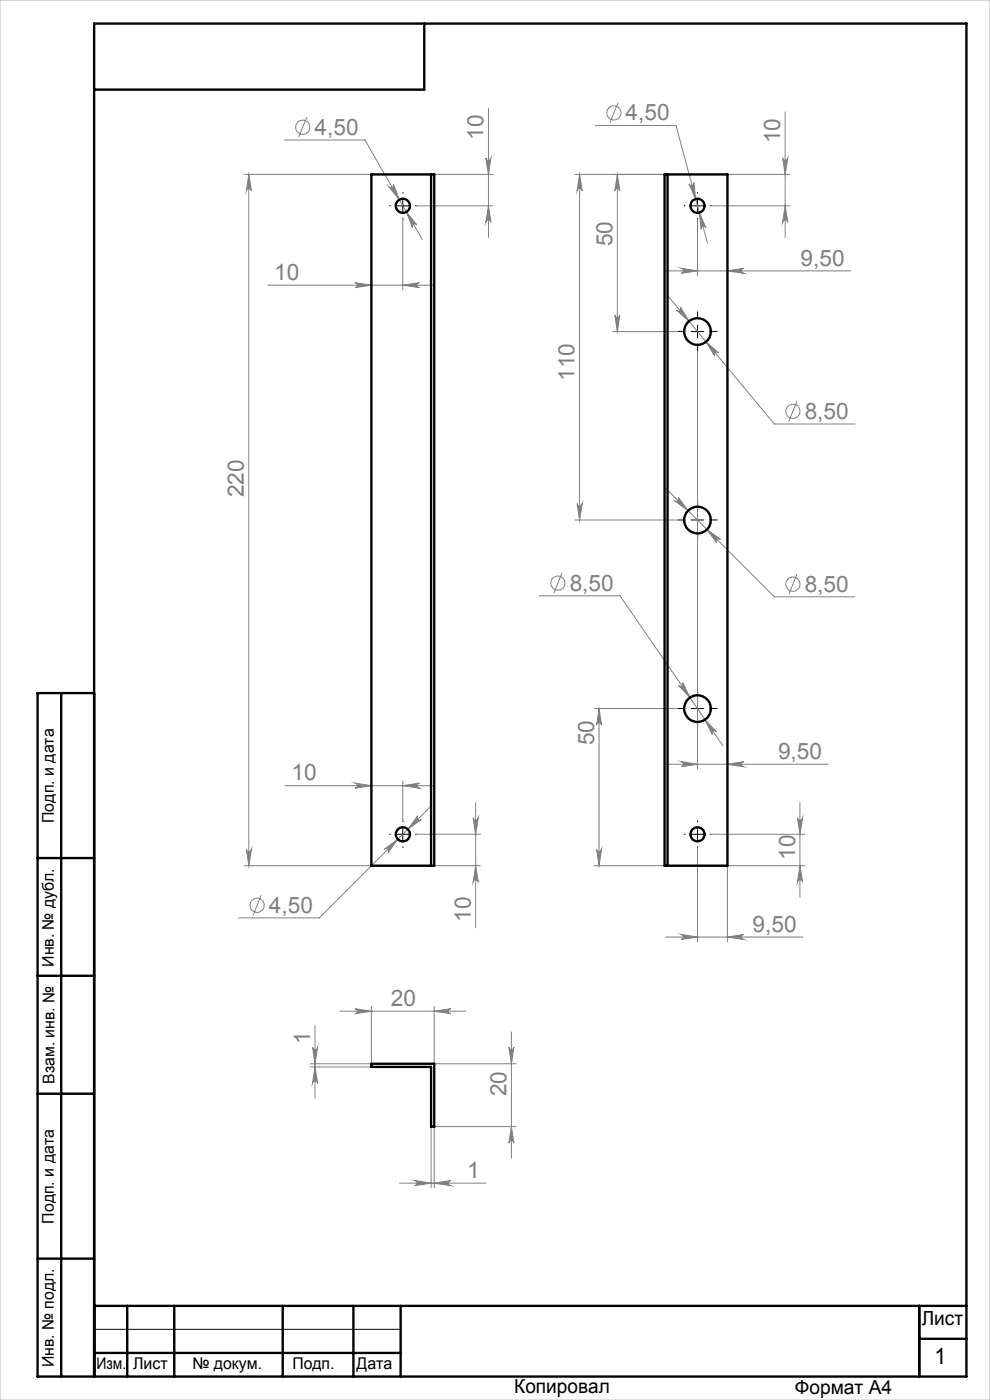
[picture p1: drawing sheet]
<svg xmlns="http://www.w3.org/2000/svg" width="210mm" height="297mm" viewBox="0 0 210 297" stroke-linecap="round" stroke-linejoin="round" font-family="sans-serif">
<g fill="none" stroke="#808080" stroke-width=".21">
<path d="M51.8 37h27M52.8 37l.5 3.5a.55 .55 0 0 0-.5-.5 .55 .55 0 0 0-.6 .5zM52.8 37v146.7M60.3 29.7h17.1l12.2 21.1M65.1 24.8l-1.7 4.3M82.5 39.6a.55 .55 0 0 0 .7 .2 .55 .55 0 0 0 .2-.8l1.3 3.4zM92.1 37h12.5M103 33.5a.55 .55 0 0 0 .6 .5 .55 .55 0 0 0 .5-.5l-.5 3.5zM103.6 23v27.4M122 37h18.9M122.9 37v73.3M122.9 37l.6 3.5a.55 .55 0 0 0-.5-.5 .55 .55 0 0 0-.6 .5z"/>
<path d="M126.3 26.6h17.1l6.7 25M131 37v33.3M131 37l.5 3.5a.53 .53 0 0 0-.5-.5 .53 .53 0 0 0-.6 .5zM131.1 21.8l-1.7 4.3M146.2 39a.53 .53 0 0 0 .6 .3 .53 .53 0 0 0 .4-.6l.4 3.5zM154.3 37h13.3M166 33.5a.55 .55 0 0 0 .6 .5 .55 .55 0 0 0 .5-.5l-.6 3.5zM166.5 23.7v26.7M75.3 60l3.5 .5-3.5 .5a.53 .53 0 0 0 .5-.5 .53 .53 0 0 0-.5-.5zM85.4 46.5v15M86.2 45l2.2 2.7a.55 .55 0 0 0-.7-.2 .55 .55 0 0 0-.2 .8zM88.3 43.7h16.3"/>
<path d="M103.6 43.7l.5 3.5a.55 .55 0 0 0-.5-.5 .55 .55 0 0 0-.6 .5zM141.2 57.5h39.3M144.5 56.9l3.5 .6-3.5 .5a.55 .55 0 0 0 .5-.6 .55 .55 0 0 0-.5-.5zM148 46.5v12M148.3 45.1l1.5 3.3a.53 .53 0 0 0-.7-.4 .53 .53 0 0 0-.4 .6zM150.8 43.7h16.8M154.3 57.5l3.5-.6a.55 .55 0 0 0-.5 .5 .55 .55 0 0 0 .5 .6zM166.5 43.7l.6 3.5a.55 .55 0 0 0-.5-.5 .55 .55 0 0 0-.6 .5zM56.8 60.5h35.4M85.4 60.5l3.6-.5a.53 .53 0 0 0-.6 .5 .53 .53 0 0 0 .6 .5zM130 70.3h13.8M130.4 66.8a.53 .53 0 0 0 .6 .5 .53 .53 0 0 0 .5-.5l-.5 3.5z"/>
<path d="M141.9 63l22.4 27h17.1M143.5 65.8a.53 .53 0 0 0 .7 0 .53 .53 0 0 0 .1-.7l1.9 3.1zM148 74.5v88.6M149.8 72.5l2.6 2.4a.53 .53 0 0 0-.7-.1 .53 .53 0 0 0-.1 .7zM169.1 85.1l-1.8 4.3M122 110.3h21.8M122.4 106.8a.55 .55 0 0 0 .6 .6 .55 .55 0 0 0 .5-.6l-.6 3.5zM141.2 103.6l23.1 23h17.1M143.1 106.2a.54 .54 0 0 0 .7 0 .54 .54 0 0 0 .1-.7l2 2.8zM150 112.3l2.8 2.1a.54 .54 0 0 0-.7 .1 .54 .54 0 0 0-.1 .7zM114.4 126.4h17.1l21.9 31.8M119.2 121.6l-1.7 4.3"/>
<path d="M169.1 121.8l-1.8 4.3M126 150.3h17.8M127.1 150.3v33.4M127.1 150.3l.5 3.5a.53 .53 0 0 0-.5-.5 .53 .53 0 0 0-.6 .5zM143.9 145.4a.53 .53 0 0 0 .8 .1 .53 .53 0 0 0 .1-.7l1.6 3.2zM149.5 152.7l2.5 2.6a.53 .53 0 0 0-.8-.2 .53 .53 0 0 0-.1 .8zM60.5 166.7h31.7M75.3 166.1l3.5 .6-3.5 .5a.55 .55 0 0 0 .5-.5 .55 .55 0 0 0-.5-.6zM85.4 166.7l3.6-.6a.55 .55 0 0 0-.6 .6 .55 .55 0 0 0 .6 .5zM85.4 165.7v8.5M88.3 177h13.6M88.6 173.1a.54 .54 0 0 0 0 .7 .54 .54 0 0 0 .8 0l-2.9 2.1z"/>
<path d="M91.3 171.2l-23.6 23.5h-17.1M100.4 173.5a.55 .55 0 0 0 .5 .5 .55 .55 0 0 0 .6-.5l-.6 3.5zM100.9 170.2v26.6M141.2 162.1h34.5M144.5 161.6l3.5 .5-3.5 .6a.55 .55 0 0 0 .5-.6 .55 .55 0 0 0-.5-.5zM148 179.8v20M150.8 177h19.9M154.3 162.1l3.5-.5a.55 .55 0 0 0-.5 .5 .55 .55 0 0 0 .5 .6zM169.2 173.5a.55 .55 0 0 0 .5 .5 .55 .55 0 0 0 .6-.5l-.6 3.5zM169.7 170.2v20.2M51.8 183.7h27M52.2 180.2a.55 .55 0 0 0 .6 .5 .55 .55 0 0 0 .5-.5l-.5 3.5z"/>
<path d="M55.4 189.9l-1.7 4.3M81.5 180.2l2.9-2.2-2.1 2.9a.54 .54 0 0 0 0-.7 .54 .54 0 0 0-.8 0zM92.1 183.7h9.8M100.9 183.7l.6 3.4a.55 .55 0 0 0-.6-.5 .55 .55 0 0 0-.5 .5zM126 183.7h14.9M126.5 180.2a.53 .53 0 0 0 .6 .5 .53 .53 0 0 0 .5-.5l-.5 3.5zM141.2 198.8h29.1M144.5 198.2l3.5 .6-3.5 .5a.55 .55 0 0 0 .5-.5 .55 .55 0 0 0-.5-.6zM154.3 198.8l3.5-.6a.55 .55 0 0 0-.5 .6 .55 .55 0 0 0 .5 .5zM169.7 183.7l.6 3.4a.55 .55 0 0 0-.6-.5 .55 .55 0 0 0-.5 .5zM170.7 183.7h-16.4v16.1M66.8 217.6v15.4"/>
<path d="M72.1 214.5h26.7M75.3 214l3.5 .5-3.5 .5a.53 .53 0 0 0 .5-.5 .53 .53 0 0 0-.5-.5zM78.8 213.5v12.1l-13 .1M92.1 214.5l3.5-.5a.53 .53 0 0 0-.5 .5 .53 .53 0 0 0 .5 .5zM92.1 213.5v12.1M108.5 218.9v26.8M65.8 226.3h13M66.3 222.1a.55 .55 0 0 0 .5 .6 .55 .55 0 0 0 .6-.6l-.6 3.6zM66.8 226.3l.6 3.5a.55 .55 0 0 0-.6-.5 .55 .55 0 0 0-.5 .5zM91.4 239v13M92.1 239v13M92.1 239h17.4"/>
<path d="M92.1 225.7h17.4M108 222.1a.53 .53 0 0 0 .5 .6 .53 .53 0 0 0 .5-.6l-.5 3.6zM108.5 239l.5 3.5a.53 .53 0 0 0-.5-.5 .53 .53 0 0 0-.5 .5zM84.7 251h18.4M87.9 250.4l3.5 .6-3.5 .5a.55 .55 0 0 0 .6-.5 .55 .55 0 0 0-.6-.6zM92.1 251l3.5-.6a.55 .55 0 0 0-.5 .6 .55 .55 0 0 0 .5 .5z"/>
<circle cx="64.2" cy="27" r="1.51"/>
<circle cx="130.2" cy="24" r="1.51"/>
<circle cx="168.2" cy="87.3" r="1.5"/>
<circle cx="118.3" cy="123.7" r="1.51"/>
<circle cx="168.2" cy="123.9" r="1.51"/>
<circle cx="54.6" cy="192" r="1.51"/>
</g>
<g fill="none" stroke="#000" stroke-width=".21" stroke-dasharray="15.2 1.3 1.3 1.3">
<path d="M82.8 43.6h-.2M85.5 41v-.2M85.5 46.3v.2M88.1 43.6h.2M145.3 43.6h-.2M148 41v-.2M148 46.3v.2M150.6 43.6h.2M145.3 70.3h-1.5M148 67.6v-1.5M148 73v1.5M150.6 70.3h1.5"/>
<path d="M145.3 110.3h-1.5M148 107.6v-1.5M148 113v1.5M150.6 110.3h1.5M145.3 150.3h-1.5M148 147.6v-1.5M148 153v1.5M150.6 150.3h1.5M82.8 177h-.2M85.5 174.3v-.2M85.5 179.6v.2M88.1 177h.2"/>
<path d="M145.3 177h-.2M148 174.3v-.2M148 179.6v.2M150.6 177h.2"/>
</g>
<g fill="none" stroke="#000" stroke-width=".21">
<path d="M84.1 43.7h2.7M85.4 42.3v2.7M146.6 43.7h2.7M148 42.3v2.7M146.6 70.3h2.7M148 69v2.6M146.6 110.3h2.7M148 109v2.7M146.6 150.3h2.7M148 149v2.7M84.1 177h2.7M85.4 175.6v2.7"/>
<path d="M146.6 177h2.7M148 175.6v2.7M20 282h65"/>
</g>
<g fill="none" stroke="#000" stroke-width=".5">
<path d="M90 5v14h-70M13 147v145M20 147h-12v145h197v-287h-185v287M8 182h12M8 207h12M8 232h12M8 267h12M20 277h185M27 277v15M37 277v15M60 277v15M75 277v15"/>
<path d="M85 277v15M195 277v15M20 287h65M195 284h10"/>
</g>
<path d="M0 0h210v297h-210z" fill="none" stroke="#c0c0c0" stroke-width=".21"/>
<g fill="#808080">
<path d="M85.4 60.5l3.6-.5a.53 .53 0 0 0-.6 .5 .53 .53 0 0 0 .6 .5zM75.3 60l3.5 .5-3.5 .5a.53 .53 0 0 0 .5-.5 .53 .53 0 0 0-.5-.5zM85.4 166.7l3.6-.6a.55 .55 0 0 0-.6 .6 .55 .55 0 0 0 .6 .5zM75.3 166.1l3.5 .6-3.5 .5a.55 .55 0 0 0 .5-.5 .55 .55 0 0 0-.5-.6z"/>
<path d="M88.6 173.1l-2.1 2.8 2.9-2.1a.54 .54 0 0 1-.8 0 .54 .54 0 0 1 0-.7zM81.5 180.2a.54 .54 0 0 1 .8 0 .54 .54 0 0 1 0 .7l2.1-2.9zM86.2 45l1.3 3.3a.55 .55 0 0 1 .2-.8 .55 .55 0 0 1 .7 .2zM82.5 39.6l2.2 2.8-1.3-3.4a.56 .56 0 0 1-.2 .8 .56 .56 0 0 1-.7-.2zM144.5 56.9l3.5 .6-3.5 .5a.55 .55 0 0 0 .5-.6 .55 .55 0 0 0-.5-.5zM154.3 57.5l3.5-.6a.55 .55 0 0 0-.5 .5 .55 .55 0 0 0 .5 .6zM148.3 45.1l.4 3.5a.53 .53 0 0 1 .4-.6 .53 .53 0 0 1 .7 .4zM146.2 39l1.4 3.2-.4-3.5a.53 .53 0 0 1-.4 .6 .53 .53 0 0 1-.6-.3zM144.5 198.2l3.5 .6-3.5 .5a.55 .55 0 0 0 .5-.5 .55 .55 0 0 0-.5-.6zM154.3 198.8l3.5-.6a.55 .55 0 0 0-.5 .6 .55 .55 0 0 0 .5 .5zM144.5 161.6l3.5 .5-3.5 .6a.55 .55 0 0 0 .5-.6 .55 .55 0 0 0-.5-.5zM154.3 162.1l3.5-.5a.55 .55 0 0 0-.5 .5 .55 .55 0 0 0 .5 .6zM143.5 65.8l2.7 2.4-1.9-3.1a.53 .53 0 0 1-.1 .7 .53 .53 0 0 1-.7 0zM149.8 72.5l1.8 3a.53 .53 0 0 1 .1-.7 .53 .53 0 0 1 .7 .1zM143.1 106.2l2.8 2.1-2-2.8a.54 .54 0 0 1-.1 .7 .54 .54 0 0 1-.7 0zM150 112.3l2 2.9a.54 .54 0 0 1 .1-.8 .54 .54 0 0 1 .7 0zM149.5 152.7l1.6 3.2a.53 .53 0 0 1 .1-.8 .53 .53 0 0 1 .8 .2zM143.9 145.4l2.5 2.6-1.6-3.2a.53 .53 0 0 1-.1 .7 .53 .53 0 0 1-.8-.1zM87.9 250.4l3.5 .6-3.5 .5a.55 .55 0 0 0 .6-.5 .55 .55 0 0 0-.6-.6zM92.1 251l3.5-.6a.55 .55 0 0 0-.5 .6 .55 .55 0 0 0 .5 .5z"/>
<path d="M92.1 214.5l3.5-.5a.53 .53 0 0 0-.5 .5 .53 .53 0 0 0 .5 .5zM75.3 214l3.5 .5-3.5 .5a.53 .53 0 0 0 .5-.5 .53 .53 0 0 0-.5-.5z"/>
<path d="M103.6 43.7l.5 3.5a.55 .55 0 0 0-.5-.5 .55 .55 0 0 0-.6 .5zM103 33.5a.55 .55 0 0 0 .6 .5 .55 .55 0 0 0 .5-.5l-.5 3.5zM166.5 43.7l.6 3.5a.55 .55 0 0 0-.5-.5 .55 .55 0 0 0-.6 .5zM166 33.5a.55 .55 0 0 0 .6 .5 .55 .55 0 0 0 .5-.5l-.6 3.5zM130.4 66.8a.53 .53 0 0 0 .6 .5 .53 .53 0 0 0 .5-.5l-.5 3.5zM131 37l.5 3.5a.53 .53 0 0 0-.5-.5 .53 .53 0 0 0-.6 .5zM122.4 106.8a.55 .55 0 0 0 .6 .6 .55 .55 0 0 0 .5-.6l-.6 3.5zM122.9 37l.6 3.5a.55 .55 0 0 0-.5-.5 .55 .55 0 0 0-.6 .5zM126.5 180.2a.53 .53 0 0 0 .6 .5 .53 .53 0 0 0 .5-.5l-.5 3.5zM127.1 150.3l.5 3.5a.53 .53 0 0 0-.5-.5 .53 .53 0 0 0-.6 .5zM108.5 239l.5 3.5a.53 .53 0 0 0-.5-.5 .53 .53 0 0 0-.5 .5zM108 222.1a.53 .53 0 0 0 .5 .6 .53 .53 0 0 0 .5-.6l-.5 3.6z"/>
<path d="M100.4 173.5a.55 .55 0 0 0 .5 .5 .55 .55 0 0 0 .6-.5l-.6 3.5zM100.9 183.7l.6 3.4a.55 .55 0 0 0-.6-.5 .55 .55 0 0 0-.5 .5zM52.8 37l.5 3.5a.55 .55 0 0 0-.5-.5 .55 .55 0 0 0-.6 .5zM52.2 180.2a.55 .55 0 0 0 .6 .5 .55 .55 0 0 0 .5-.5l-.5 3.5zM169.2 173.5a.55 .55 0 0 0 .5 .5 .55 .55 0 0 0 .6-.5l-.6 3.5zM169.7 183.7l.6 3.4a.55 .55 0 0 0-.6-.5 .55 .55 0 0 0-.5 .5zM66.3 222.1a.55 .55 0 0 0 .5 .6 .55 .55 0 0 0 .6-.6l-.6 3.6zM66.8 226.3l.6 3.5a.55 .55 0 0 0-.6-.5 .55 .55 0 0 0-.5 .5z"/>
</g>
<g fill="none" stroke="#000" stroke-width=".5">
<path d="M78.8 37h13.3v146.7h-13.3zM91.4 37v146.7M141 37h13.3v146.7h-13.3zM141.6 37v146.7M78.8 225.7h13.3v13.3h-.7v-12.7h-12.6z"/>
<circle cx="85.5" cy="43.7" r="1.5"/>
<circle cx="148" cy="43.7" r="1.51"/>
<circle cx="148" cy="70.3" r="2.83"/>
<circle cx="148" cy="110.3" r="2.83"/>
<circle cx="148" cy="150.3" r="2.83"/>
<circle cx="85.5" cy="177" r="1.51"/>
<circle cx="148" cy="177" r="1.51"/>
</g>
<g font-size="4.8" fill="#808080">
<text x="66.7" y="28.6">4,50</text>
<text x="102.5" y="29.6" transform="rotate(-90 102.5 29.6)">10</text>
<text x="132.7" y="25.5">4,50</text>
<text x="165.5" y="30.4" transform="rotate(-90 165.5 30.4)">10</text>
<text x="129.9" y="52.3" transform="rotate(-90 129.9 52.3)">50</text>
<text x="58.1" y="59.4">10</text>
<text x="169.8" y="56.4">9,50</text>
<text x="121.9" y="80.8" transform="rotate(-90 121.9 80.8)">110</text>
<text x="170.7" y="88.8">8,50</text>
<text x="51.7" y="105.5" transform="rotate(-90 51.7 105.5)">220</text>
<text x="120.8" y="125.3">8,50</text>
<text x="170.7" y="125.5">8,50</text>
<text x="126" y="158.1" transform="rotate(-90 126 158.1)">50</text>
<text x="165" y="161">9,50</text>
<text x="61.8" y="165.6">10</text>
<text x="168.6" y="182.4" transform="rotate(-90 168.6 182.4)">10</text>
<text x="57" y="193.6">4,50</text>
<text x="99.8" y="195.5" transform="rotate(-90 99.8 195.5)">10</text>
<text x="159.6" y="197.7">9,50</text>
<text x="82.9" y="213.4">20</text>
<text x="65.8" y="221.6" transform="rotate(-90 65.8 221.6)">1</text>
<text x="107.4" y="232.6" transform="rotate(-90 107.4 232.6)">20</text>
<text x="99.1" y="249.9">1</text>
</g>
<text font-size="4.8" x="198.2" y="289.5">1</text>
<g font-size="4.1">
<text x="195.5" y="281.2">Лист</text>
<text x="109.1" y="295.6">Копировал</text>
<text x="168.6" y="295.7">Формат А4</text>
</g>
<g font-size="3.4">
<text x="11.4" y="174.6" transform="rotate(-90 11.4 174.6)">Подп. и дата</text>
<text x="11.4" y="205.1" transform="rotate(-90 11.4 205.1)">Инв. № дубл.</text>
<text x="11.6" y="229.9" transform="rotate(-90 11.6 229.9)">Взам. инв. №</text>
<text x="11.4" y="259.6" transform="rotate(-90 11.4 259.6)">Подп. и дата</text>
<text x="11.4" y="290" transform="rotate(-90 11.4 290)">Инв. № подл.</text>
<text x="20.4" y="290.4">Изм.</text>
<text x="28.2" y="290.4">Лист</text>
<text x="40.8" y="290.4">№ докум.</text>
<text x="62" y="290.4">Подп.</text>
<text x="75.6" y="290.4">Дата</text>
</g>
</svg>
